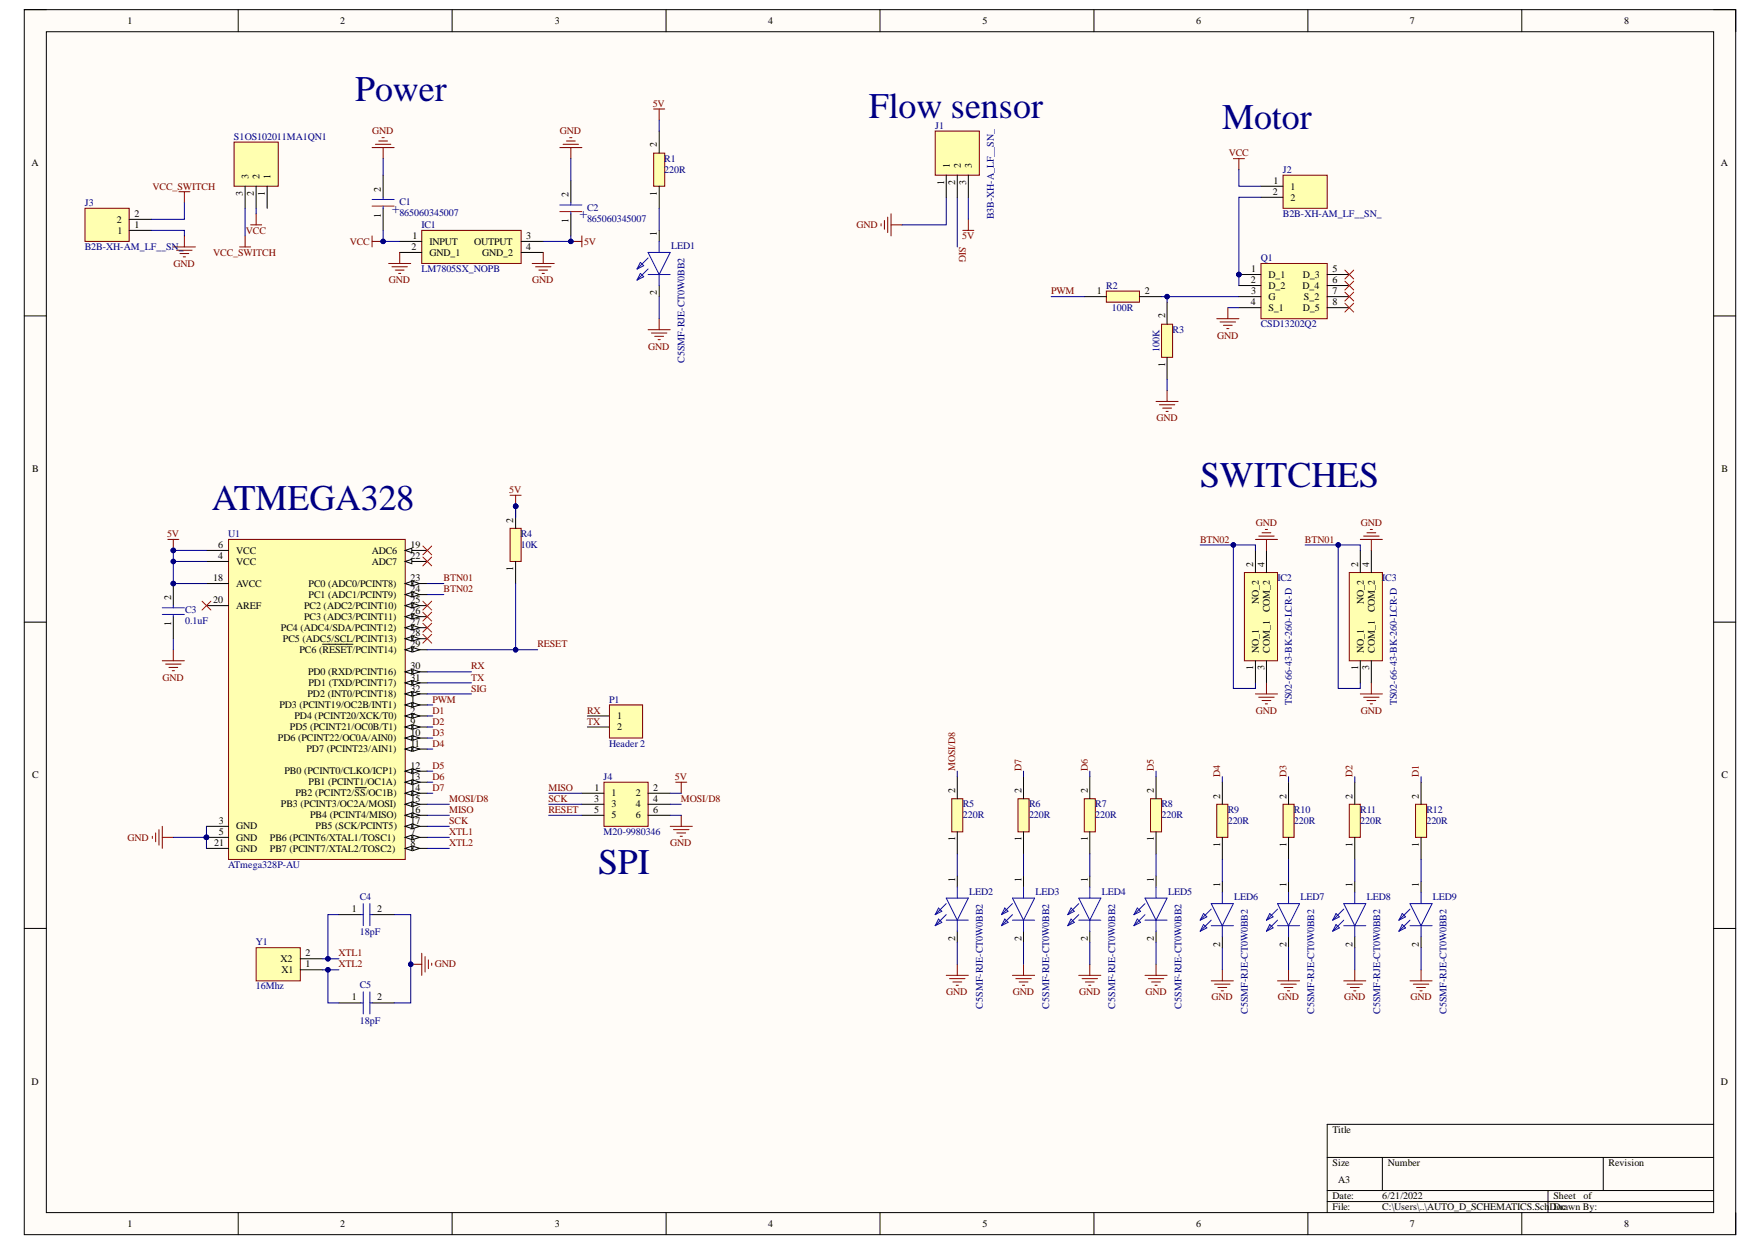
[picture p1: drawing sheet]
# Altium project AUTO_D_SCHEMATICS.PrjPcb
1 sheet, 38 parts. Net scope: global (net labels, ports and power ports of the same name join across sheets).
Board file: AUTO_D_SCHEMATICS.PcbDoc

## Sheet AUTO_D_SCHEMATICS.SchDoc
size A3

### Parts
C1  865060345007  [CAPAE660X770N]
C2  865060345007  [CAPAE660X770N]
C3  0.1uF  [CAPC2012X88N]
C4  18pF  [CAPC2012X135N]
C5  18pF  [CAPC2012X135N]
IC1  LM7805SX_NOPB  [KTT0003B]
IC2  TS02-66-43-BK-260-LCR-D  [TS026643BK260LCRD]
IC3  TS02-66-43-BK-260-LCR-D  [TS026643BK260LCRD]
J1  B3B-XH-A_LF__SN_  [B3BXHALFSN]
J2  B2B-XH-AM_LF__SN_  [B2BXHAMLFSN]
J3  B2B-XH-AM_LF__SN_  [B2BXHAMLFSN]
J4  M20-9980346  [HDRV6W64P254_2X3_762X508X868P]
LED1  C5SMF-RJE-CT0W0BB2  [C5SMFRJECT0W0BB2]
LED2  C5SMF-RJE-CT0W0BB2  [C5SMFRJECT0W0BB2]
LED3  C5SMF-RJE-CT0W0BB2  [C5SMFRJECT0W0BB2]
LED4  C5SMF-RJE-CT0W0BB2  [C5SMFRJECT0W0BB2]
LED5  C5SMF-RJE-CT0W0BB2  [C5SMFRJECT0W0BB2]
LED6  C5SMF-RJE-CT0W0BB2  [C5SMFRJECT0W0BB2]
LED7  C5SMF-RJE-CT0W0BB2  [C5SMFRJECT0W0BB2]
LED8  C5SMF-RJE-CT0W0BB2  [C5SMFRJECT0W0BB2]
LED9  C5SMF-RJE-CT0W0BB2  [C5SMFRJECT0W0BB2]
P1  Header 2  [HDR1X2]
Q1  CSD13202Q2  [CSD16301Q2]
R1  220R  [RESC2012X60N]
R2  100R  [RESC2012X60N]
R3  100K  [RESC2012X60N]
R4  10K  [RESC2012X60N]
R5  220R  [RESC2012X60N]
R6  220R  [RESC2012X60N]
R7  220R  [RESC2012X60N]
R8  220R  [RESC2012X60N]
R9  220R  [RESC2012X60N]
R10  220R  [RESC2012X60N]
R11  220R  [RESC2012X60N]
R12  220R  [RESC2012X60N]
S1  OS102011MA1QN1  [OS102011MA1QN1]
U1  ATmega328P-AU  [32-TQFP (7x7)mm]
Y1  16Mhz  [ABL2-8.000MHZ-D3W-I-T]

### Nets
5V: C2.1(+) C3.2 IC1.3(OUTPUT) J1.3 J4.2 R1.2 R4.2 U1.4(VCC) U1.6(VCC) U1.18(AVCC)
GND: C1.2(-) C2.2(-) C3.1 C4.2 C5.2 IC1.2(GND_1) IC1.4(GND_2) IC2.3(COM_1) IC2.4(COM_2) IC3.3(COM_1) IC3.4(COM_2) J1.1 J3.1 J4.6 LED1.2(K) LED2.2(K) LED3.2(K) LED4.2(K) LED5.2(K) LED6.2(K) LED7.2(K) LED8.2(K) LED9.2(K) Q1.4(S_1) R3.1 U1.3(GND) U1.5(GND) U1.21(GND)
VCC: C1.1(+) IC1.1(INPUT) J2.1 S1.2
VCC_SWITCH: J3.2 S1.3
BTN01: IC3.1(NO_1) IC3.2(NO_2) U1.23(PC0_(ADC0/PCINT8))
BTN02: IC2.1(NO_1) IC2.2(NO_2) U1.24(PC1_(ADC1/PCINT9))
D1: R12.2 U1.2(PD4_(PCINT20/XCK/T0))
D2: R11.2 U1.9(PD5_(PCINT21/OC0B/T1))
D3: R10.2 U1.10(PD6_(PCINT22/OC0A/AIN0))
D4: R9.2 U1.11(PD7_(PCINT23/AIN1))
D5: R8.2 U1.12(PB0_(PCINT0/CLKO/ICP1))
D6: R7.2 U1.13(PB1_(PCINT1/OC1A))
D7: R6.2 U1.14(PB2_(PCINT2/~{SS}/OC1B))
MISO: J4.1 U1.16(PB4_(PCINT4/MISO))
MOSI/D8: J4.4 R5.2 U1.15(PB3_(PCINT3/OC2A/MOSI))
PWM: R2.1 U1.1(PD3_(PCINT19/OC2B/INT1))
RESET: J4.5 R4.1 U1.29(PC6_(~{RESET}/PCINT14))
RX: P1.1 U1.30(PD0_(RXD/PCINT16))
SCK: J4.3 U1.17(PB5_(SCK/PCINT5))
SIG: J1.2 U1.32(PD2_(INT0/PCINT18))
TX: P1.2 U1.31(PD1_(TXD/PCINT17))
XTL1: C4.1 U1.7(PB6_(PCINT6/XTAL1/TOSC1)) Y1.2(X2)
XTL2: C5.1 U1.8(PB7_(PCINT7/XTAL2/TOSC2)) Y1.1(X1)
NetJ2_2: J2.2 Q1.1(D_1) Q1.2(D_2)
NetLED1_1: LED1.1(A) R1.1
NetLED2_1: LED2.1(A) R5.1
NetLED3_1: LED3.1(A) R6.1
NetLED4_1: LED4.1(A) R7.1
NetLED5_1: LED5.1(A) R8.1
NetLED6_1: LED6.1(A) R9.1
NetLED7_1: LED7.1(A) R10.1
NetLED8_1: LED8.1(A) R11.1
NetLED9_1: LED9.1(A) R12.1
NetQ1_3: Q1.3(G) R2.2 R3.2

Not connected (* = marked no-connect by the designer): Q1 5(D_3)* 6(D_4)* 7(S_2)* 8(D_5)*; S1 1; U1 19(ADC6)* 20(AREF)* 22(ADC7)* 25(PC2_(ADC2/PCINT10))* 26(PC3_(ADC3/PCINT11))* 27(PC4_(ADC4/SDA/PCINT12))* 28(PC5_(ADC5/SCL/PCINT13))*

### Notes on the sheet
- Power
- Flow sensor
- Motor
- (near U1) ATMEGA328
- SWITCHES
- (near J4) SPI
